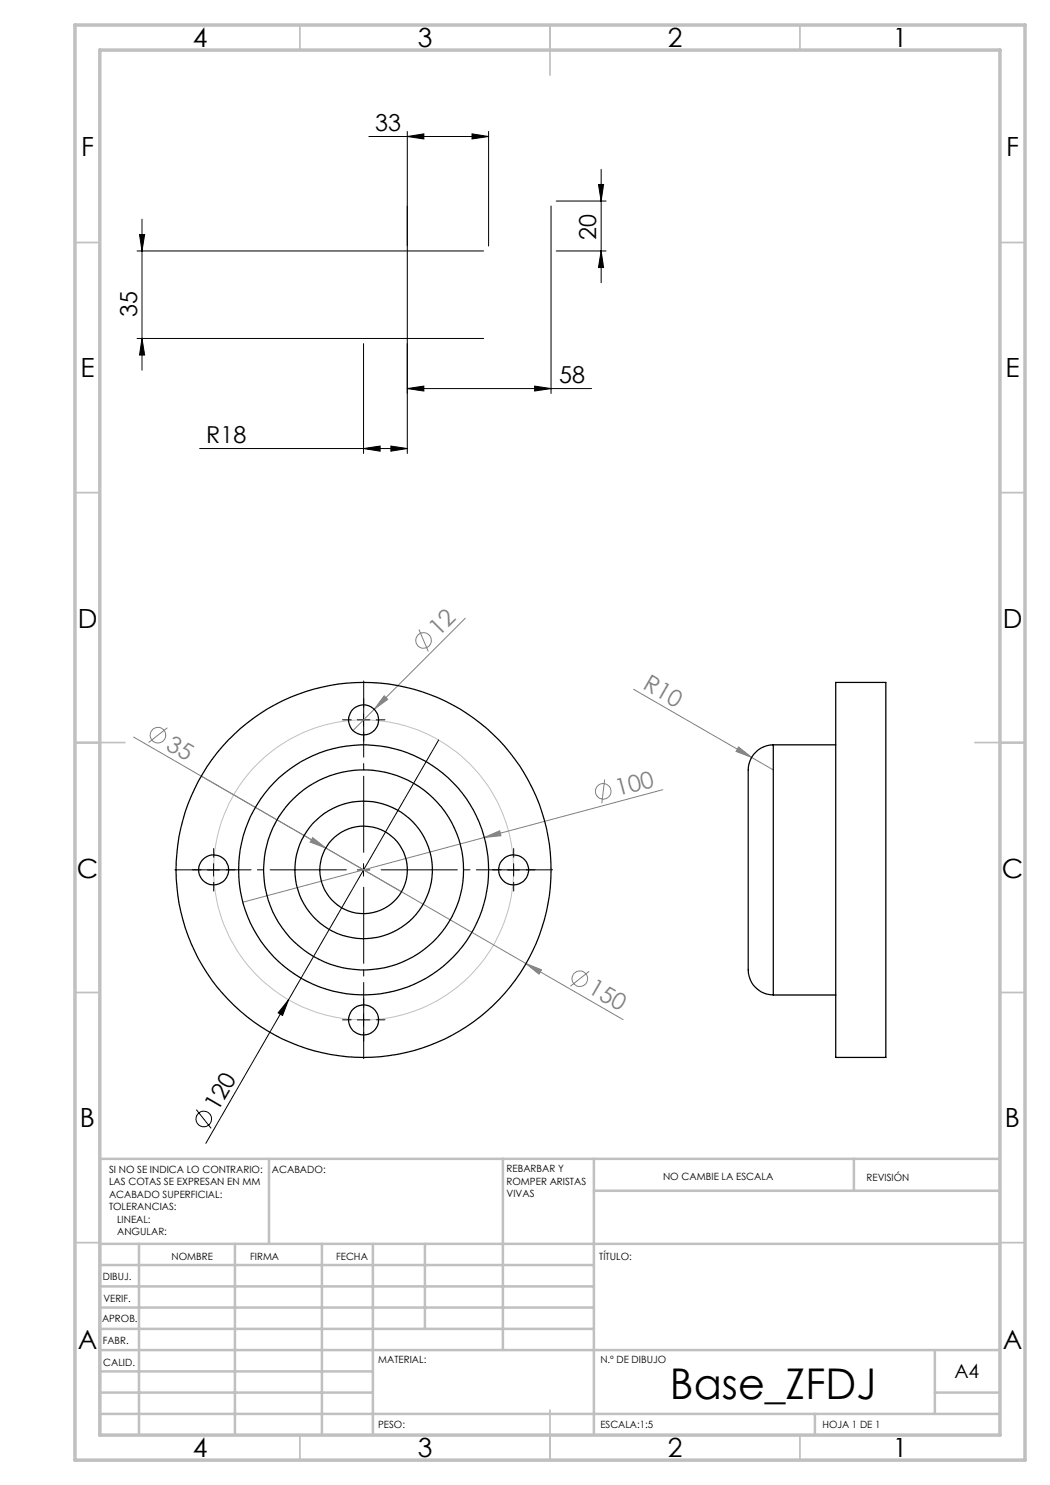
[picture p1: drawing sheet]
<svg xmlns="http://www.w3.org/2000/svg" width="210mm" height="297mm" viewBox="0 0 210 297" stroke-linecap="round" stroke-linejoin="round" font-family="sans-serif">
<g fill="none" stroke="#808080" stroke-width=".2">
<path d="M76.8 139.2l.7 .7-2.6 1.9zM83.8 125.9l1.9 4.4M93.1 123.6l-22.5 22.5M126.7 137.9l28 16.1M26.7 147.4l78.5 45.3M33.5 145.6l-3.8 2.9M120.9 155.9l-.5 4.8M132.6 157.9l-84 22.5M147.7 149.4l2.6 2.1-3.1-1.2zM62.5 167.5l2.7 2.1-3.2-1.2zM96.9 167.5l3-1.3 .3 .9zM105.2 192.7l3.1 1.3-.5 .8z"/>
<path d="M105.2 192.7l19.4 11.2M117.8 194.3l-3.7 2.9"/>
<circle cx="84.7" cy="128.1" r="1.55"/>
<circle cx="31.6" cy="147" r="1.55"/>
<circle cx="120.6" cy="158.3" r="1.55"/>
<circle cx="116" cy="195.8" r="1.56"/>
</g>
<g fill="none" stroke="#000" stroke-width=".2">
<path d="M73.8 27.3h23.9M81.5 27.3l3.3-.5v1zM81.5 26.3v64.4M94.4 26.8l3.3 .5-3.3 .5zM97.7 26.3v22.9M119.7 36.9h1l-.5 3.3zM120.2 33.9v22.6M27.4 50.2h69.3M27.9 46.9h1l-.5 3.3zM28.4 43.8v30.2M110.2 41.2v37.5M111.2 50.2h10"/>
<path d="M111.2 40.2h10M120.2 50.2l.5 3.3h-1zM27.4 67.7h69.3M28.4 67.7l.5 3.3h-1zM72.7 68.7v22M81.5 77.7l3.3-.5v1zM81.5 77.7h36.8M106.9 77.2l3.3 .5-3.3 .5zM39.9 89.7h41.6M72.7 89.7l3.3-.5v1zM78.2 89.2l3.3 .5-3.3 .5zM71.5 144h2.5"/>
<path d="M72.7 142.7v2.5M87.7 148l-30 52M41.5 174h2.5M42.7 172.7v2.5M71.5 174h2.5M72.7 172.7v2.5M101.5 174h2.5M102.7 172.7v2.5M57.7 200l-1.2 3.1-.9-.5zM57.7 200l-16.5 28.7M71.5 204h2.5M72.7 202.7v2.5"/>
<path d="M39.3 221.9l2.9 3.8"/>
<circle cx="40.7" cy="223.8" r="1.56"/>
</g>
<circle cx="72.7" cy="174" r="30" fill="none" stroke="#c0c0c0" stroke-width=".2"/>
<path d="M70.2 174h-36.2M72.7 171.5v-36.3M72.7 176.5v36.2M75.2 174h36.3" fill="none" stroke="#000" stroke-width=".2" stroke-dasharray="15.2 1.3 1.3 1.3" stroke-dashoffset="-1"/>
<g fill="none" stroke="#000" stroke-width=".2" stroke-dasharray="15.2 1.3 1.3 1.3">
<path d="M70.2 144h-1.7M72.7 141.5v-1.8M72.7 146.5v1.7M75.2 144h1.8M40.2 174h-1.7M42.7 171.5v-1.8M42.7 176.5v1.7M45.2 174h1.8M100.2 174h-1.7M102.7 171.5v-1.8M102.7 176.5v1.7M105.2 174h1.8"/>
<path d="M70.2 204h-1.7M72.7 201.5v-1.8M72.7 206.5v1.7M75.2 204h1.8"/>
</g>
<g fill="none" stroke="#c0c0c0" stroke-width=".35">
<path d="M60 5v5M110 5v10M160 5v5M15 48.5h5M200 48.5h5M15 98.5h5M200 98.5h5M15 148.5h10M195 148.5h10M15 198.5h5M200 198.5h5M15 248.5h5"/>
<path d="M200 248.5h5M60 287v5M110 282v10M160 287v5"/>
</g>
<g fill="none" stroke="#c0c0c0" stroke-width=".5">
<path d="M53.8 231.8v17M100.6 231.8v38.2M118.8 231.8v55.2M118.8 238.2h81.2M170.8 231.8v6.4M200 231.8h-180v55.2M20 248.8h180M20 257.3h98.8M20 253h98.8M27.8 248.8v38.2M47 248.8v38.2M64.4 248.8v38.2"/>
<path d="M74.6 248.8v38.2M85 248.8v17M20 265.8h98.8M20 261.5h98.8M20 278.5h54.6M20 274.3h54.6M20 270h180M187 278.5h13M187 270v12.8M20 282.8h180M163 282.8v4.2"/>
</g>
<path d="M15 5h190v287h-190zM20 10h180v277h-180z" fill="none" stroke="#c0c0c0" stroke-width=".7"/>
<g fill="#000">
<path d="M57.7 200l-1.2 3.1-.9-.5z"/>
<path d="M81.5 27.3l3.3-.5v1zM94.4 26.8l3.3 .5-3.3 .5z"/>
<path d="M27.9 46.9h1l-.5 3.3zM28.4 67.7l.5 3.3h-1z"/>
<path d="M120.2 50.2l.5 3.3h-1zM119.7 36.9h1l-.5 3.3z"/>
<path d="M106.9 77.2l3.3 .5-3.3 .5zM81.5 77.7l3.3-.5v1z"/>
<path d="M72.7 89.7l3.3-.5v1zM78.2 89.2l3.3 .5-3.3 .5z"/>
</g>
<g fill="#808080">
<path d="M96.9 167.5l3-1.3 .3 .9z"/>
<path d="M76.8 139.2l.7 .7-2.6 1.9z"/>
<path d="M105.2 192.7l3.1 1.3-.5 .8z"/>
<path d="M62.5 167.5l-.5 .9 3.2 1.2zM147.7 149.4l-.5 .9 3.1 1.2z"/>
</g>
<g fill="none" stroke="#000" stroke-width=".25">
<path d="M167.1 136.5h10.1v75h-10.1zM154.7 149a5.2 5.2 0 0 0-5.1 6.1v37.8a5.3 5.3 0 0 0 5.1 6.1M154.7 149v50M154.7 149h12.4M154.7 199h12.4"/>
<circle cx="72.7" cy="144" r="3"/>
<circle cx="42.7" cy="174" r="2.99"/>
<circle cx="72.7" cy="174" r="37.5"/>
<circle cx="72.7" cy="174" r="20"/>
<circle cx="72.7" cy="174" r="8.8"/>
<circle cx="72.7" cy="174" r="13.7"/>
<circle cx="72.7" cy="174" r="25"/>
<circle cx="102.7" cy="174" r="2.99"/>
<circle cx="72.7" cy="204" r="3"/>
</g>
<text font-size="8.5" x="134" y="279.7">Base_ZFDJ</text>
<g font-size="5.3">
<text x="38.5" y="9.5">4</text>
<text x="83.5" y="9.5">3</text>
<text x="133.6" y="9.5">2</text>
<text x="178.6" y="9.5">1</text>
<text x="16.2" y="31.2">F</text>
<text x="201.2" y="31.2">F</text>
<text x="16.1" y="75.5">E</text>
<text x="201.1" y="75.5">E</text>
<text x="15.5" y="125.5">D</text>
<text x="200.5" y="125.5">D</text>
<text x="15.4" y="175.5">C</text>
<text x="200.4" y="175.5">C</text>
<text x="16" y="225.5">B</text>
<text x="201" y="225.5">B</text>
<text x="15.5" y="269.7">A</text>
<text x="200.5" y="269.7">A</text>
<text x="38.5" y="291.5">4</text>
<text x="83.5" y="291.5">3</text>
<text x="133.6" y="291.5">2</text>
<text x="178.6" y="291.5">1</text>
</g>
<g font-size="4.7">
<text x="75.1" y="26.3">33</text>
<text x="119.2" y="48" transform="rotate(-90 119.2 48)">20</text>
<text x="27.4" y="63.3" transform="rotate(-90 27.4 63.3)">35</text>
<text x="111.9" y="76.7">58</text>
<text x="41.2" y="88.7">R18</text>
<text x="43.5" y="222.4" transform="rotate(-60 43.5 222.4)">120</text>
</g>
<g font-size="4.7" fill="#808080">
<text x="87.8" y="127.5" transform="rotate(-45 87.8 127.5)">12</text>
<text x="128.4" y="137.6" transform="rotate(30 128.4 137.6)">R10</text>
<text x="33" y="149.8" transform="rotate(30 33 149.8)">35</text>
<text x="123.6" y="159.2" transform="rotate(-15 123.6 159.2)">100</text>
<text x="117.3" y="198.5" transform="rotate(30 117.3 198.5)">150</text>
</g>
<text font-size="3.9" x="190.9" y="275.5">A4</text>
<g font-size="2">
<text x="21.8" y="234.6">SI NO SE INDICA LO CONTRARIO:</text>
<text x="21.8" y="237.1">LAS COTAS SE EXPRESAN EN MM</text>
<text x="21.8" y="239.6">ACABADO SUPERFICIAL:</text>
<text x="54.4" y="234.6">ACABADO:</text>
<text x="101.3" y="234.5">REBARBAR Y</text>
<text x="101.3" y="237">ROMPER ARISTAS</text>
<text x="101.3" y="239.5">VIVAS</text>
<text x="132.6" y="236">NO CAMBIE LA ESCALA</text>
<text x="173.3" y="236.2">REVISIÓN</text>
<text x="21.8" y="242.1">TOLERANCIAS:</text>
<text x="23.4" y="244.6">LINEAL:</text>
<text x="23.4" y="247.1">ANGULAR:</text>
<text x="34.3" y="252">NOMBRE</text>
<text x="50" y="251.9">FIRMA</text>
<text x="67.2" y="251.9">FECHA</text>
<text x="119.9" y="251.9">TÍTULO:</text>
<text x="20.6" y="256.1">DIBUJ.</text>
<text x="20.7" y="260.3">VERIF.</text>
<text x="20.4" y="264.4">APROB.</text>
<text x="20.5" y="268.8">FABR.</text>
<text x="20.7" y="273.1">CALID.</text>
<text x="75.6" y="272.5">MATERIAL:</text>
<text x="120.1" y="272.5">N.º DE DIBUJO</text>
<text x="75.6" y="285.5">PESO:</text>
<text x="120.1" y="285.6">ESCALA:1:5</text>
<text x="164.5" y="285.6">HOJA 1 DE 1</text>
</g>
</svg>
